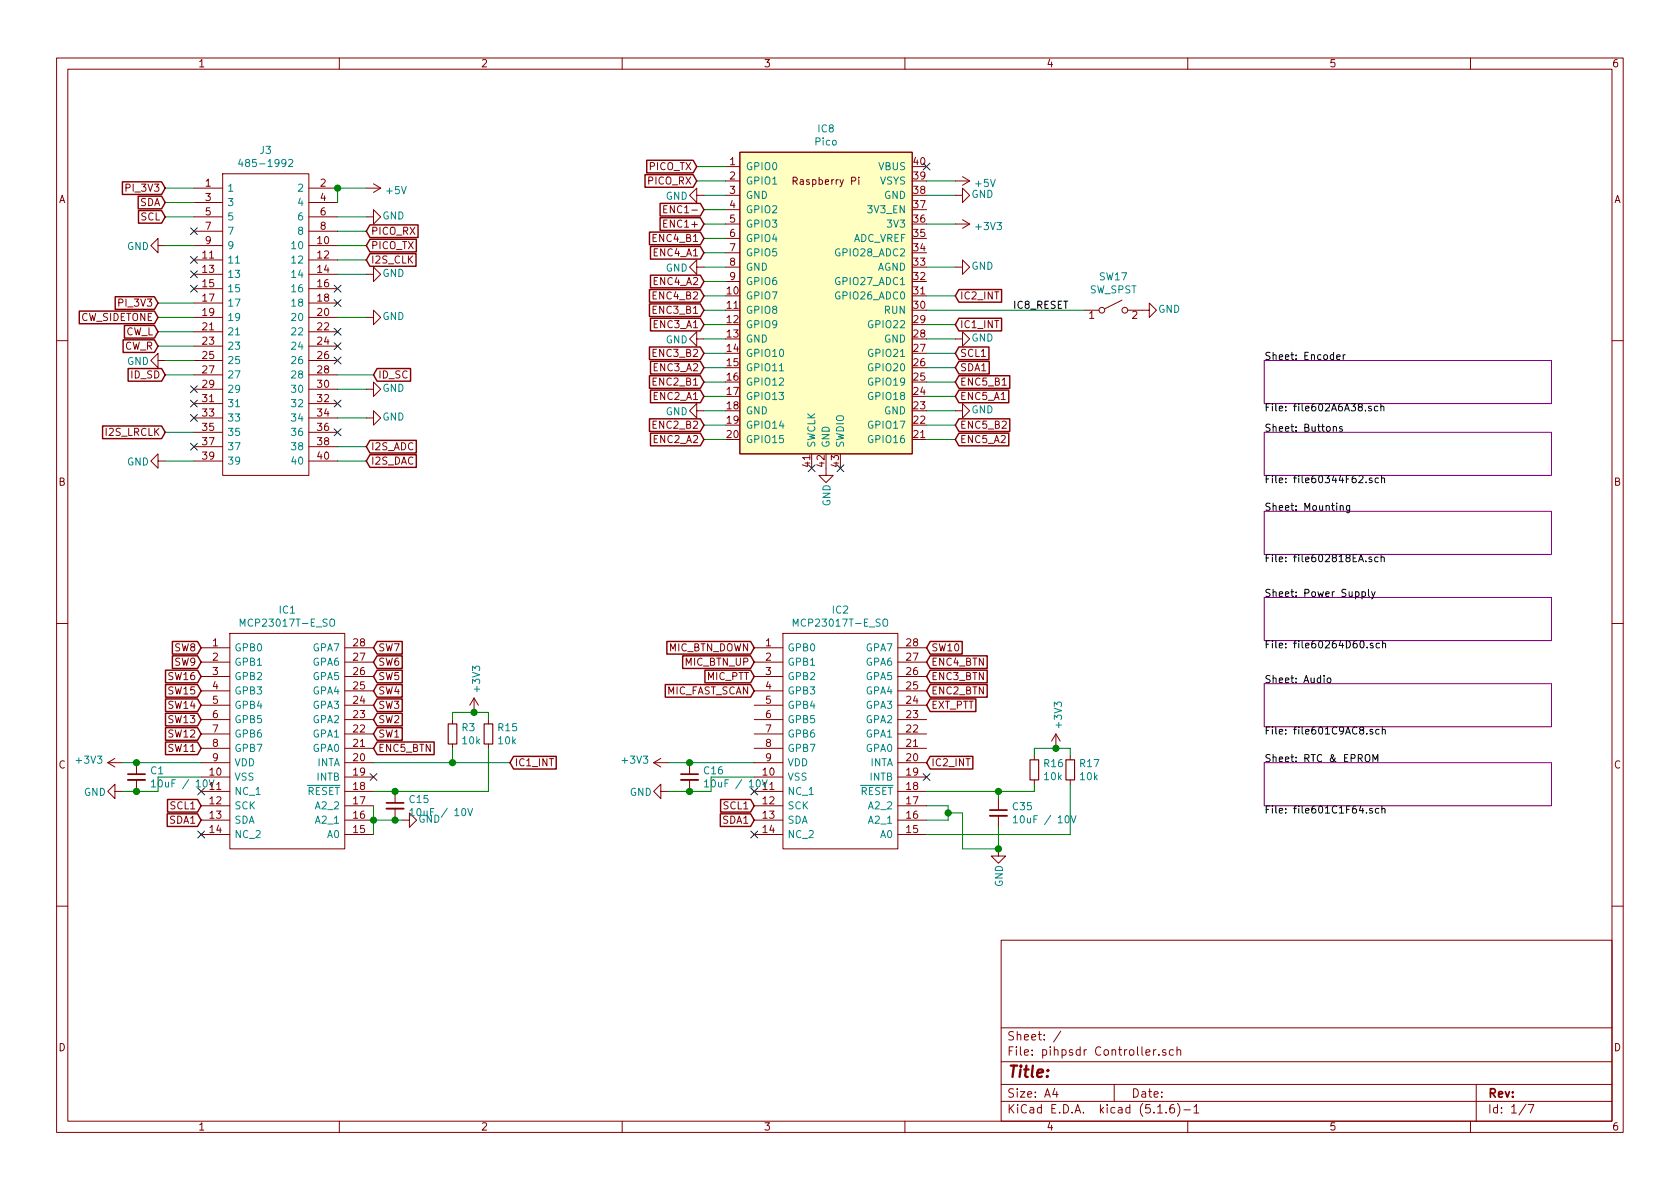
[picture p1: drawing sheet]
EESchema Schematic File Version 4
EELAYER 30 0
EELAYER END
$Descr A4 11693 8268
encoding utf-8
Sheet 1 7
Title ""
Date ""
Rev ""
Comp ""
Comment1 ""
Comment2 ""
Comment3 ""
Comment4 ""
$EndDescr
Text GLabel 1150 1500 0    50   Input ~ 0
SCL
Text GLabel 1150 1400 0    50   Input ~ 0
SDA
$Comp
L power:+5V #PWR0105
U 1 1
P 2550 1300
F 0 "#PWR0105" H 2550 1150 50  0001 C CNN
F 1 "+5V" V 2565 1428 50  0000 L CNN
F 2 "" H 2550 1300 50  0001 C CNN
F 3 "" H 2550 1300 50  0001 C CNN
	1    2550 1300
	0    1    1    0   
$EndComp
$Comp
L power:GND #PWR0106
U 1 1
P 1150 1700
F 0 "#PWR0106" H 1150 1450 50  0001 C CNN
F 1 "GND" V 1154 1590 50  0000 R CNN
F 2 "" H 1150 1700 50  0001 C CNN
F 3 "" H 1150 1700 50  0001 C CNN
	1    1150 1700
	0    1    1    0   
$EndComp
$Comp
L power:GND #PWR0107
U 1 1
P 1150 2500
F 0 "#PWR0107" H 1150 2250 50  0001 C CNN
F 1 "GND" V 1154 2390 50  0000 R CNN
F 2 "" H 1150 2500 50  0001 C CNN
F 3 "" H 1150 2500 50  0001 C CNN
	1    1150 2500
	0    1    1    0   
$EndComp
$Comp
L power:GND #PWR0108
U 1 1
P 1150 3200
F 0 "#PWR0108" H 1150 2950 50  0001 C CNN
F 1 "GND" V 1154 3090 50  0000 R CNN
F 2 "" H 1150 3200 50  0001 C CNN
F 3 "" H 1150 3200 50  0001 C CNN
	1    1150 3200
	0    1    1    0   
$EndComp
$Comp
L power:GND #PWR0109
U 1 1
P 2550 1500
F 0 "#PWR0109" H 2550 1250 50  0001 C CNN
F 1 "GND" V 2554 1390 50  0000 R CNN
F 2 "" H 2550 1500 50  0001 C CNN
F 3 "" H 2550 1500 50  0001 C CNN
	1    2550 1500
	0    -1   -1   0   
$EndComp
$Comp
L power:GND #PWR0110
U 1 1
P 2550 1900
F 0 "#PWR0110" H 2550 1650 50  0001 C CNN
F 1 "GND" V 2554 1790 50  0000 R CNN
F 2 "" H 2550 1900 50  0001 C CNN
F 3 "" H 2550 1900 50  0001 C CNN
	1    2550 1900
	0    -1   -1   0   
$EndComp
$Comp
L power:GND #PWR0111
U 1 1
P 2550 2200
F 0 "#PWR0111" H 2550 1950 50  0001 C CNN
F 1 "GND" V 2554 2090 50  0000 R CNN
F 2 "" H 2550 2200 50  0001 C CNN
F 3 "" H 2550 2200 50  0001 C CNN
	1    2550 2200
	0    -1   -1   0   
$EndComp
$Comp
L power:GND #PWR0112
U 1 1
P 2550 2700
F 0 "#PWR0112" H 2550 2450 50  0001 C CNN
F 1 "GND" V 2554 2590 50  0000 R CNN
F 2 "" H 2550 2700 50  0001 C CNN
F 3 "" H 2550 2700 50  0001 C CNN
	1    2550 2700
	0    -1   -1   0   
$EndComp
$Comp
L power:GND #PWR0113
U 1 1
P 2550 2900
F 0 "#PWR0113" H 2550 2650 50  0001 C CNN
F 1 "GND" V 2554 2790 50  0000 R CNN
F 2 "" H 2550 2900 50  0001 C CNN
F 3 "" H 2550 2900 50  0001 C CNN
	1    2550 2900
	0    -1   -1   0   
$EndComp
$Sheet
S 8800 5300 2000 300 
U 601C1F65
F0 "RTC & EPROM" 50
F1 "file601C1F64.sch" 50
$EndSheet
$Sheet
S 8800 4750 2000 300 
U 601C9AC9
F0 "Audio" 50
F1 "file601C9AC8.sch" 50
$EndSheet
Text GLabel 2550 1800 2    50   Input ~ 0
I2S_CLK
Text GLabel 2550 3100 2    50   Input ~ 0
I2S_ADC
Text GLabel 2550 3200 2    50   Input ~ 0
I2S_DAC
Text GLabel 1150 3000 0    50   Input ~ 0
I2S_LRCLK
$Sheet
S 8800 4150 2000 300 
U 60264D61
F0 "Power Supply" 50
F1 "file60264D60.sch" 50
$EndSheet
$Sheet
S 8800 3550 2000 300 
U 602818EB
F0 "Mounting" 50
F1 "file602818EA.sch" 50
$EndSheet
$Sheet
S 8800 3000 2000 300 
U 60344F63
F0 "Buttons" 50
F1 "file60344F62.sch" 50
$EndSheet
$Comp
L SamacSys_Parts:15-44-5840 J3
U 1 1
P 1350 1300
F 0 "J3" H 1850 1565 50  0000 C CNN
F 1 "485-1992" H 1850 1474 50  0000 C CNN
F 2 "15445840_PI" H 2200 1400 50  0001 L CNN
F 3 "" H 2200 1300 50  0001 L CNN
F 4 "Headers & Wire Housings RECP DUAL VERT 40P" H 2200 1200 50  0001 L CNN "Description"
F 5 "8.77" H 2200 1100 50  0001 L CNN "Height"
F 6 "485-1992" H 2200 1000 50  0001 L CNN "Mouser Part Number"
F 7 "https://www.mouser.de/ProductDetail/Adafruit/1992/?qs=GURawfaeGuBPldm8Estq5w%3D%3D" H 2200 900 50  0001 L CNN "Mouser Price/Stock"
F 8 "Adafruit" H 2200 800 50  0001 L CNN "Manufacturer_Name"
F 9 "1992" H 2200 700 50  0001 L CNN "Manufacturer_Part_Number"
	1    1350 1300
	1    0    0    -1  
$EndComp
Wire Wire Line
	1150 1300 1350 1300
Wire Wire Line
	1350 1400 1150 1400
Wire Wire Line
	1150 1500 1350 1500
Wire Wire Line
	1350 1700 1150 1700
Wire Wire Line
	1150 2500 1350 2500
Wire Wire Line
	1350 3000 1150 3000
Wire Wire Line
	1150 3200 1350 3200
Wire Wire Line
	2350 3200 2550 3200
Wire Wire Line
	2350 3100 2550 3100
Wire Wire Line
	2350 2900 2550 2900
Wire Wire Line
	2550 2700 2350 2700
Wire Wire Line
	2550 2200 2350 2200
Wire Wire Line
	2550 1900 2350 1900
Wire Wire Line
	2350 1800 2550 1800
Wire Wire Line
	2550 1700 2350 1700
Wire Wire Line
	2350 1500 2550 1500
Wire Wire Line
	2550 1300 2350 1300
Wire Wire Line
	2350 1400 2350 1300
Connection ~ 2350 1300
Text GLabel 4900 1550 0    50   Input ~ 0
ENC1+
Text GLabel 4900 1450 0    50   Input ~ 0
ENC1-
$Sheet
S 8800 2500 2000 300 
U 602A6A39
F0 "Encoder" 50
F1 "file602A6A38.sch" 50
$EndSheet
Wire Wire Line
	1100 2100 1350 2100
Text GLabel 6450 4800 2    50   Input ~ 0
ENC2_BTN
Text GLabel 1150 2600 0    50   Input ~ 0
ID_SD
Wire Wire Line
	1150 2600 1350 2600
Text GLabel 2600 2600 2    50   Input ~ 0
ID_SC
Wire Wire Line
	2600 2600 2350 2600
$Comp
L SamacSys_Parts:MCP23017T-E_SO IC2
U 1 1
P 5250 4500
F 0 "IC2" H 5850 4765 50  0000 C CNN
F 1 "MCP23017T-E_SO" H 5850 4674 50  0000 C CNN
F 2 "SOIC127P1030X265-28N" H 6300 4600 50  0001 L CNN
F 3 "http://ww1.microchip.com/downloads/en/DeviceDoc/20001952C.pdf" H 6300 4500 50  0001 L CNN
F 4 "Interface - I/O Expanders 16bit Input/Output Exp I2C interface" H 6300 4400 50  0001 L CNN "Description"
F 5 "2.65" H 6300 4300 50  0001 L CNN "Height"
F 6 "579-MCP23017T-E/SO" H 6300 4200 50  0001 L CNN "Mouser Part Number"
F 7 "https://www.mouser.co.uk/ProductDetail/Microchip-Technology/MCP23017T-E-SO/?qs=usxtMOJb1RylPfT%252BJtgE3Q%3D%3D" H 6300 4100 50  0001 L CNN "Mouser Price/Stock"
F 8 "Microchip" H 6300 4000 50  0001 L CNN "Manufacturer_Name"
F 9 "MCP23017T-E/SO" H 6300 3900 50  0001 L CNN "Manufacturer_Part_Number"
F 10 "" H 5250 4500 50  0001 C CNN "LCSC"
	1    5250 4500
	1    0    0    -1  
$EndComp
$Comp
L SamacSys_Parts:MCP23017T-E_SO IC1
U 1 1
P 1400 4500
F 0 "IC1" H 2000 4765 50  0000 C CNN
F 1 "MCP23017T-E_SO" H 2000 4674 50  0000 C CNN
F 2 "SOIC127P1030X265-28N" H 2450 4600 50  0001 L CNN
F 3 "http://ww1.microchip.com/downloads/en/DeviceDoc/20001952C.pdf" H 2450 4500 50  0001 L CNN
F 4 "Interface - I/O Expanders 16bit Input/Output Exp I2C interface" H 2450 4400 50  0001 L CNN "Description"
F 5 "2.65" H 2450 4300 50  0001 L CNN "Height"
F 6 "579-MCP23017T-E/SO" H 2450 4200 50  0001 L CNN "Mouser Part Number"
F 7 "https://www.mouser.co.uk/ProductDetail/Microchip-Technology/MCP23017T-E-SO/?qs=usxtMOJb1RylPfT%252BJtgE3Q%3D%3D" H 2450 4100 50  0001 L CNN "Mouser Price/Stock"
F 8 "Microchip" H 2450 4000 50  0001 L CNN "Manufacturer_Name"
F 9 "MCP23017T-E/SO" H 2450 3900 50  0001 L CNN "Manufacturer_Part_Number"
F 10 "" H 1400 4500 50  0001 C CNN "LCSC"
	1    1400 4500
	1    0    0    -1  
$EndComp
$Comp
L power:GND #PWR0116
U 1 1
P 850 5500
F 0 "#PWR0116" H 850 5250 50  0001 C CNN
F 1 "GND" V 854 5390 50  0000 R CNN
F 2 "" H 850 5500 50  0001 C CNN
F 3 "" H 850 5500 50  0001 C CNN
	1    850  5500
	0    1    1    0   
$EndComp
$Comp
L power:+3V3 #PWR0117
U 1 1
P 850 5300
F 0 "#PWR0117" H 850 5150 50  0001 C CNN
F 1 "+3V3" V 865 5428 50  0000 L CNN
F 2 "" H 850 5300 50  0001 C CNN
F 3 "" H 850 5300 50  0001 C CNN
	1    850  5300
	0    -1   -1   0   
$EndComp
Wire Wire Line
	2600 5600 2600 5700
Wire Wire Line
	2600 5800 2600 5700
Connection ~ 2600 5700
$Comp
L power:GND #PWR0118
U 1 1
P 2800 5700
F 0 "#PWR0118" H 2800 5450 50  0001 C CNN
F 1 "GND" V 2804 5590 50  0000 R CNN
F 2 "" H 2800 5700 50  0001 C CNN
F 3 "" H 2800 5700 50  0001 C CNN
	1    2800 5700
	0    -1   -1   0   
$EndComp
Wire Wire Line
	2800 5700 2750 5700
Text GLabel 3550 5300 2    50   Input ~ 0
IC1_INT
$Comp
L power:+3V3 #PWR0115
U 1 1
P 3300 4950
AR Path="/6084B7A7" Ref="#PWR0115"  Part="1" 
AR Path="/60344F63/6084B7A7" Ref="#PWR?"  Part="1" 
F 0 "#PWR0115" H 3300 4800 50  0001 C CNN
F 1 "+3V3" V 3315 5078 50  0000 L CNN
F 2 "" H 3300 4950 50  0001 C CNN
F 3 "" H 3300 4950 50  0001 C CNN
	1    3300 4950
	1    0    0    -1  
$EndComp
Text GLabel 1400 5600 0    50   Input ~ 0
SCL1
Text GLabel 1400 5700 0    50   Input ~ 0
SDA1
$Comp
L Device:R_Small R?
U 1 1
P 3150 5100
AR Path="/60344F63/6084B7B0" Ref="R?"  Part="1" 
AR Path="/6084B7B0" Ref="R3"  Part="1" 
F 0 "R3" H 3209 5146 50  0000 L CNN
F 1 "10k" H 3209 5055 50  0000 L CNN
F 2 "Resistor_SMD:R_0805_2012Metric_Pad1.15x1.40mm_HandSolder" H 3150 5100 50  0001 C CNN
F 3 "~" H 3150 5100 50  0001 C CNN
F 4 "71-CRCW080510K0FKEAC" H 3150 5100 50  0001 C CNN "Mouser Part Number"
F 5 "Vishay" H 3150 5100 50  0001 C CNN "Manufacturer_Name"
F 6 "CRCW080510K0FKEAC" H 3150 5100 50  0001 C CNN "Manufacturer_Part_Number"
F 7 "C17414" H 3150 5100 50  0001 C CNN "LCSC"
	1    3150 5100
	1    0    0    -1  
$EndComp
Text GLabel 5250 4800 0    50   Input ~ 0
MIC_FAST_SCAN
Text GLabel 5250 4600 0    50   Input ~ 0
MIC_BTN_UP
Text GLabel 5250 4500 0    50   Input ~ 0
MIC_BTN_DOWN
Text GLabel 5250 4700 0    50   Input ~ 0
MIC_PTT
Text GLabel 6450 5300 2    50   Input ~ 0
IC2_INT
Text GLabel 6450 4900 2    50   Input ~ 0
EXT_PTT
Wire Wire Line
	3150 5200 3150 5300
Connection ~ 3150 5300
Text GLabel 5250 5600 0    50   Input ~ 0
SCL1
Text GLabel 5250 5700 0    50   Input ~ 0
SDA1
NoConn ~ 5250 5800
NoConn ~ 5250 5500
NoConn ~ 1400 5500
NoConn ~ 1400 5800
Text GLabel 6450 4700 2    50   Input ~ 0
ENC3_BTN
Text GLabel 6450 4600 2    50   Input ~ 0
ENC4_BTN
Text GLabel 2600 5200 2    50   Input ~ 0
ENC5_BTN
NoConn ~ 6450 5400
$Comp
L Device:R_Small R?
U 1 1
P 7200 5350
AR Path="/60344F63/60908033" Ref="R?"  Part="1" 
AR Path="/60908033" Ref="R16"  Part="1" 
F 0 "R16" H 7259 5396 50  0000 L CNN
F 1 "10k" H 7259 5305 50  0000 L CNN
F 2 "Resistor_SMD:R_0805_2012Metric_Pad1.15x1.40mm_HandSolder" H 7200 5350 50  0001 C CNN
F 3 "~" H 7200 5350 50  0001 C CNN
F 4 "C17414" H 7200 5350 50  0001 C CNN "LCSC"
F 5 "Vishay" H 7200 5350 50  0001 C CNN "Manufacturer_Name"
F 6 "CRCW080510K0FKEAC" H 7200 5350 50  0001 C CNN "Manufacturer_Part_Number"
F 7 "71-CRCW080510K0FKEAC" H 7200 5350 50  0001 C CNN "Mouser Part Number"
	1    7200 5350
	1    0    0    -1  
$EndComp
$Comp
L power:+3V3 #PWR0139
U 1 1
P 7350 5200
AR Path="/60908B31" Ref="#PWR0139"  Part="1" 
AR Path="/60344F63/60908B31" Ref="#PWR?"  Part="1" 
F 0 "#PWR0139" H 7350 5050 50  0001 C CNN
F 1 "+3V3" V 7365 5328 50  0000 L CNN
F 2 "" H 7350 5200 50  0001 C CNN
F 3 "" H 7350 5200 50  0001 C CNN
	1    7350 5200
	1    0    0    -1  
$EndComp
$Comp
L power:GND #PWR0140
U 1 1
P 6950 5900
F 0 "#PWR0140" H 6950 5650 50  0001 C CNN
F 1 "GND" V 6954 5790 50  0000 R CNN
F 2 "" H 6950 5900 50  0001 C CNN
F 3 "" H 6950 5900 50  0001 C CNN
	1    6950 5900
	1    0    0    -1  
$EndComp
Wire Wire Line
	6450 5600 6600 5600
Wire Wire Line
	6600 5600 6600 5650
Wire Wire Line
	6450 5700 6600 5700
Wire Wire Line
	6600 5700 6600 5650
Connection ~ 6600 5650
Wire Wire Line
	3150 5300 3550 5300
$Comp
L Device:R_Small R?
U 1 1
P 3400 5100
AR Path="/60344F63/609141DA" Ref="R?"  Part="1" 
AR Path="/609141DA" Ref="R15"  Part="1" 
F 0 "R15" H 3459 5146 50  0000 L CNN
F 1 "10k" H 3459 5055 50  0000 L CNN
F 2 "Resistor_SMD:R_0805_2012Metric_Pad1.15x1.40mm_HandSolder" H 3400 5100 50  0001 C CNN
F 3 "~" H 3400 5100 50  0001 C CNN
F 4 "C17414" H 3400 5100 50  0001 C CNN "LCSC"
F 5 "Vishay" H 3400 5100 50  0001 C CNN "Manufacturer_Name"
F 6 "CRCW080510K0FKEAC" H 3400 5100 50  0001 C CNN "Manufacturer_Part_Number"
F 7 "71-CRCW080510K0FKEAC" H 3400 5100 50  0001 C CNN "Mouser Part Number"
	1    3400 5100
	1    0    0    -1  
$EndComp
Wire Wire Line
	3300 4950 3400 4950
Wire Wire Line
	3400 4950 3400 5000
Wire Wire Line
	3150 5000 3150 4950
Wire Wire Line
	3150 4950 3300 4950
Connection ~ 3300 4950
Wire Wire Line
	3400 5200 3400 5500
NoConn ~ 2600 5400
Wire Wire Line
	6450 5500 6950 5500
Wire Wire Line
	7200 5500 7200 5450
$Comp
L Device:R_Small R?
U 1 1
P 7450 5350
AR Path="/60344F63/60922F65" Ref="R?"  Part="1" 
AR Path="/60922F65" Ref="R17"  Part="1" 
F 0 "R17" H 7509 5396 50  0000 L CNN
F 1 "10k" H 7509 5305 50  0000 L CNN
F 2 "Resistor_SMD:R_0805_2012Metric_Pad1.15x1.40mm_HandSolder" H 7450 5350 50  0001 C CNN
F 3 "~" H 7450 5350 50  0001 C CNN
F 4 "C17414" H 7450 5350 50  0001 C CNN "LCSC"
F 5 "Vishay" H 7450 5350 50  0001 C CNN "Manufacturer_Name"
F 6 "CRCW080510K0FKEAC" H 7450 5350 50  0001 C CNN "Manufacturer_Part_Number"
F 7 "71-CRCW080510K0FKEAC" H 7450 5350 50  0001 C CNN "Mouser Part Number"
	1    7450 5350
	1    0    0    -1  
$EndComp
Wire Wire Line
	7200 5250 7200 5200
Wire Wire Line
	7200 5200 7350 5200
Wire Wire Line
	7350 5200 7450 5200
Wire Wire Line
	7450 5200 7450 5250
Connection ~ 7350 5200
Wire Wire Line
	7450 5450 7450 5800
$Comp
L Device:C_Small C?
U 1 1
P 950 5400
AR Path="/60264D61/6092F466" Ref="C?"  Part="1" 
AR Path="/6092F466" Ref="C1"  Part="1" 
F 0 "C1" H 1042 5446 50  0000 L CNN
F 1 "10uF / 10V" H 1042 5355 50  0000 L CNN
F 2 "Capacitor_SMD:C_0805_2012Metric_Pad1.15x1.40mm_HandSolder" H 950 5400 50  0001 C CNN
F 3 "~" H 950 5400 50  0001 C CNN
F 4 "C15850" H 950 5400 50  0001 C CNN "LCSC"
F 5 "Samsung Electro-Mechanics" H 950 5400 50  0001 C CNN "Manufacturer_Name"
F 6 "CL21A106MPFNNNE" H 950 5400 50  0001 C CNN "Manufacturer_Part_Number"
F 7 "187-CL21A106MPFNNNE" H 950 5400 50  0001 C CNN "Mouser Part Number"
	1    950  5400
	1    0    0    -1  
$EndComp
Connection ~ 950  5300
Wire Wire Line
	950  5300 1400 5300
Wire Wire Line
	1100 5400 1100 5500
Wire Wire Line
	1100 5500 950  5500
Wire Wire Line
	1100 5400 1400 5400
Connection ~ 950  5500
Wire Wire Line
	950  5500 850  5500
$Comp
L Device:C_Small C?
U 1 1
P 2750 5600
AR Path="/60264D61/6093E5FF" Ref="C?"  Part="1" 
AR Path="/6093E5FF" Ref="C15"  Part="1" 
F 0 "C15" H 2842 5646 50  0000 L CNN
F 1 "10uF / 10V" H 2842 5555 50  0000 L CNN
F 2 "Capacitor_SMD:C_0805_2012Metric_Pad1.15x1.40mm_HandSolder" H 2750 5600 50  0001 C CNN
F 3 "~" H 2750 5600 50  0001 C CNN
F 4 "C15850" H 2750 5600 50  0001 C CNN "LCSC"
F 5 "Samsung Electro-Mechanics" H 2750 5600 50  0001 C CNN "Manufacturer_Name"
F 6 "CL21A106MPFNNNE" H 2750 5600 50  0001 C CNN "Manufacturer_Part_Number"
F 7 "187-CL21A106MPFNNNE" H 2750 5600 50  0001 C CNN "Mouser Part Number"
	1    2750 5600
	1    0    0    -1  
$EndComp
Wire Wire Line
	2750 5500 2600 5500
Connection ~ 2750 5700
Wire Wire Line
	2750 5700 2600 5700
$Comp
L power:GND #PWR0131
U 1 1
P 4650 5500
F 0 "#PWR0131" H 4650 5250 50  0001 C CNN
F 1 "GND" V 4654 5390 50  0000 R CNN
F 2 "" H 4650 5500 50  0001 C CNN
F 3 "" H 4650 5500 50  0001 C CNN
	1    4650 5500
	0    1    1    0   
$EndComp
$Comp
L power:+3V3 #PWR0132
U 1 1
P 4650 5300
F 0 "#PWR0132" H 4650 5150 50  0001 C CNN
F 1 "+3V3" V 4665 5428 50  0000 L CNN
F 2 "" H 4650 5300 50  0001 C CNN
F 3 "" H 4650 5300 50  0001 C CNN
	1    4650 5300
	0    -1   -1   0   
$EndComp
$Comp
L Device:C_Small C?
U 1 1
P 4800 5400
AR Path="/60264D61/60943217" Ref="C?"  Part="1" 
AR Path="/60943217" Ref="C16"  Part="1" 
F 0 "C16" H 4892 5446 50  0000 L CNN
F 1 "10uF / 10V" H 4892 5355 50  0000 L CNN
F 2 "Capacitor_SMD:C_0805_2012Metric_Pad1.15x1.40mm_HandSolder" H 4800 5400 50  0001 C CNN
F 3 "~" H 4800 5400 50  0001 C CNN
F 4 "C15850" H 4800 5400 50  0001 C CNN "LCSC"
F 5 "Samsung Electro-Mechanics" H 4800 5400 50  0001 C CNN "Manufacturer_Name"
F 6 "CL21A106MPFNNNE" H 4800 5400 50  0001 C CNN "Manufacturer_Part_Number"
F 7 "187-CL21A106MPFNNNE" H 4800 5400 50  0001 C CNN "Mouser Part Number"
	1    4800 5400
	1    0    0    -1  
$EndComp
Wire Wire Line
	4650 5300 4800 5300
Connection ~ 4800 5300
Wire Wire Line
	4800 5300 5250 5300
Wire Wire Line
	4950 5400 4950 5500
Wire Wire Line
	4950 5500 4800 5500
Wire Wire Line
	4950 5400 5250 5400
Connection ~ 4800 5500
Wire Wire Line
	4800 5500 4650 5500
$Comp
L Device:C_Small C?
U 1 1
P 6950 5650
AR Path="/60264D61/609463D6" Ref="C?"  Part="1" 
AR Path="/609463D6" Ref="C35"  Part="1" 
F 0 "C35" H 7042 5696 50  0000 L CNN
F 1 "10uF / 10V" H 7042 5605 50  0000 L CNN
F 2 "Capacitor_SMD:C_0805_2012Metric_Pad1.15x1.40mm_HandSolder" H 6950 5650 50  0001 C CNN
F 3 "~" H 6950 5650 50  0001 C CNN
F 4 "C15850" H 6950 5650 50  0001 C CNN "LCSC"
F 5 "Samsung Electro-Mechanics" H 6950 5650 50  0001 C CNN "Manufacturer_Name"
F 6 "CL21A106MPFNNNE" H 6950 5650 50  0001 C CNN "Manufacturer_Part_Number"
F 7 "187-CL21A106MPFNNNE" H 6950 5650 50  0001 C CNN "Mouser Part Number"
	1    6950 5650
	1    0    0    -1  
$EndComp
Connection ~ 6950 5500
Wire Wire Line
	6950 5500 7200 5500
Wire Wire Line
	850  5300 950  5300
Wire Wire Line
	2750 5500 3400 5500
Connection ~ 2750 5500
Wire Wire Line
	2600 5300 3150 5300
Text GLabel 2600 5100 2    50   Input ~ 0
SW1
Text GLabel 2600 5000 2    50   Input ~ 0
SW2
Text GLabel 2600 4900 2    50   Input ~ 0
SW3
Text GLabel 2600 4800 2    50   Input ~ 0
SW4
Text GLabel 2600 4700 2    50   Input ~ 0
SW5
Text GLabel 2600 4600 2    50   Input ~ 0
SW6
Text GLabel 2600 4500 2    50   Input ~ 0
SW7
Text GLabel 1400 4700 0    50   Input ~ 0
SW16
Text GLabel 1400 4800 0    50   Input ~ 0
SW15
Text GLabel 1400 4900 0    50   Input ~ 0
SW14
Text GLabel 1400 5000 0    50   Input ~ 0
SW13
Text GLabel 1400 5100 0    50   Input ~ 0
SW12
Text GLabel 1400 5200 0    50   Input ~ 0
SW11
Text GLabel 6450 4500 2    50   Input ~ 0
SW10
Text GLabel 1400 4500 0    50   Input ~ 0
SW8
Text GLabel 1400 4600 0    50   Input ~ 0
SW9
NoConn ~ 5650 3250
NoConn ~ 5850 3250
NoConn ~ 6450 1150
$Comp
L power:+3V3 #PWR0104
U 1 1
P 6650 1550
F 0 "#PWR0104" H 6650 1400 50  0001 C CNN
F 1 "+3V3" V 6665 1678 50  0000 L CNN
F 2 "" H 6650 1550 50  0001 C CNN
F 3 "" H 6650 1550 50  0001 C CNN
	1    6650 1550
	0    1    1    0   
$EndComp
$Comp
L power:GND #PWR0157
U 1 1
P 6650 1350
F 0 "#PWR0157" H 6650 1100 50  0001 C CNN
F 1 "GND" V 6654 1240 50  0000 R CNN
F 2 "" H 6650 1350 50  0001 C CNN
F 3 "" H 6650 1350 50  0001 C CNN
	1    6650 1350
	0    -1   -1   0   
$EndComp
$Comp
L power:GND #PWR0177
U 1 1
P 6650 1850
F 0 "#PWR0177" H 6650 1600 50  0001 C CNN
F 1 "GND" V 6654 1740 50  0000 R CNN
F 2 "" H 6650 1850 50  0001 C CNN
F 3 "" H 6650 1850 50  0001 C CNN
	1    6650 1850
	0    -1   -1   0   
$EndComp
$Comp
L power:GND #PWR0179
U 1 1
P 6650 2350
F 0 "#PWR0179" H 6650 2100 50  0001 C CNN
F 1 "GND" V 6654 2240 50  0000 R CNN
F 2 "" H 6650 2350 50  0001 C CNN
F 3 "" H 6650 2350 50  0001 C CNN
	1    6650 2350
	0    -1   -1   0   
$EndComp
$Comp
L power:GND #PWR0180
U 1 1
P 6650 2850
F 0 "#PWR0180" H 6650 2600 50  0001 C CNN
F 1 "GND" V 6654 2740 50  0000 R CNN
F 2 "" H 6650 2850 50  0001 C CNN
F 3 "" H 6650 2850 50  0001 C CNN
	1    6650 2850
	0    -1   -1   0   
$EndComp
$Comp
L power:GND #PWR0181
U 1 1
P 5750 3250
F 0 "#PWR0181" H 5750 3000 50  0001 C CNN
F 1 "GND" V 5754 3140 50  0000 R CNN
F 2 "" H 5750 3250 50  0001 C CNN
F 3 "" H 5750 3250 50  0001 C CNN
	1    5750 3250
	1    0    0    -1  
$EndComp
$Comp
L power:GND #PWR0182
U 1 1
P 4900 2850
F 0 "#PWR0182" H 4900 2600 50  0001 C CNN
F 1 "GND" V 4904 2740 50  0000 R CNN
F 2 "" H 4900 2850 50  0001 C CNN
F 3 "" H 4900 2850 50  0001 C CNN
	1    4900 2850
	0    1    1    0   
$EndComp
$Comp
L power:GND #PWR0183
U 1 1
P 4900 2350
F 0 "#PWR0183" H 4900 2100 50  0001 C CNN
F 1 "GND" V 4904 2240 50  0000 R CNN
F 2 "" H 4900 2350 50  0001 C CNN
F 3 "" H 4900 2350 50  0001 C CNN
	1    4900 2350
	0    1    1    0   
$EndComp
$Comp
L power:GND #PWR0184
U 1 1
P 4900 1850
F 0 "#PWR0184" H 4900 1600 50  0001 C CNN
F 1 "GND" V 4904 1740 50  0000 R CNN
F 2 "" H 4900 1850 50  0001 C CNN
F 3 "" H 4900 1850 50  0001 C CNN
	1    4900 1850
	0    1    1    0   
$EndComp
$Comp
L power:GND #PWR0185
U 1 1
P 4900 1350
F 0 "#PWR0185" H 4900 1100 50  0001 C CNN
F 1 "GND" V 4904 1240 50  0000 R CNN
F 2 "" H 4900 1350 50  0001 C CNN
F 3 "" H 4900 1350 50  0001 C CNN
	1    4900 1350
	0    1    1    0   
$EndComp
Text GLabel 6650 2450 2    50   Input ~ 0
SCL1
Text GLabel 6650 2550 2    50   Input ~ 0
SDA1
$Comp
L power:+5V #PWR0188
U 1 1
P 6650 1250
F 0 "#PWR0188" H 6650 1100 50  0001 C CNN
F 1 "+5V" V 6665 1378 50  0000 L CNN
F 2 "" H 6650 1250 50  0001 C CNN
F 3 "" H 6650 1250 50  0001 C CNN
	1    6650 1250
	0    1    1    0   
$EndComp
Text GLabel 1150 1300 0    50   Input ~ 0
PI_3V3
Text GLabel 4850 1150 0    50   Input ~ 0
PICO_TX
Text GLabel 4850 1250 0    50   Input ~ 0
PICO_RX
Text GLabel 2550 1700 2    50   Input ~ 0
PICO_TX
Text GLabel 2550 1600 2    50   Input ~ 0
PICO_RX
Wire Wire Line
	2350 1600 2550 1600
Text GLabel 6650 2650 2    50   Input ~ 0
ENC5_B1
Wire Wire Line
	6650 1250 6450 1250
Wire Wire Line
	6450 1350 6650 1350
Wire Wire Line
	6650 1550 6450 1550
Wire Wire Line
	6650 1850 6450 1850
Wire Wire Line
	6650 2350 6450 2350
Wire Wire Line
	6650 2850 6450 2850
Wire Wire Line
	6650 3050 6450 3050
Text GLabel 6650 2750 2    50   Input ~ 0
ENC5_A1
Wire Wire Line
	6450 2950 6650 2950
Wire Wire Line
	6450 2650 6650 2650
Wire Wire Line
	6650 2750 6450 2750
Wire Wire Line
	4900 2850 5050 2850
Wire Wire Line
	4900 2350 5050 2350
Wire Wire Line
	4900 1850 5050 1850
Wire Wire Line
	4900 1350 5050 1350
Wire Wire Line
	4850 1250 5050 1250
Wire Wire Line
	4850 1150 5050 1150
Text GLabel 4900 2950 0    50   Input ~ 0
ENC2_B2
Text GLabel 4900 3050 0    50   Input ~ 0
ENC2_A2
$Comp
L MCU_RaspberryPi_and_Boards:Pico IC8
U 1 1
P 5750 2100
F 0 "IC8" H 5750 3315 50  0000 C CNN
F 1 "Pico" H 5750 3224 50  0000 C CNN
F 2 "MCU_RaspberryPi_and_Boards:RPi_Pico_SMD_TH" V 5750 2100 50  0001 C CNN
F 3 "" H 5750 2100 50  0001 C CNN
F 4 "474-DEV-17829" H 5750 2100 50  0001 C CNN "Mouser Part Number"
F 5 "Raspberry Pi Foundation" H 5750 2100 50  0001 C CNN "Manufacturer_Name"
F 6 "DEV-17829" H 5750 2100 50  0001 C CNN "Manufacturer_Part_Number"
	1    5750 2100
	1    0    0    -1  
$EndComp
Text GLabel 6650 2950 2    50   Input ~ 0
ENC5_B2
Text GLabel 6650 3050 2    50   Input ~ 0
ENC5_A2
Text GLabel 4900 2650 0    50   Input ~ 0
ENC2_B1
Text GLabel 4900 2750 0    50   Input ~ 0
ENC2_A1
Wire Wire Line
	4900 3050 5050 3050
Wire Wire Line
	5050 2950 4900 2950
Wire Wire Line
	4900 2750 5050 2750
Wire Wire Line
	4900 2650 5050 2650
Text GLabel 4900 2450 0    50   Input ~ 0
ENC3_B2
Text GLabel 4900 2550 0    50   Input ~ 0
ENC3_A2
Wire Wire Line
	4900 2550 5050 2550
Wire Wire Line
	5050 2450 4900 2450
Text GLabel 4900 2150 0    50   Input ~ 0
ENC3_B1
Text GLabel 4900 2250 0    50   Input ~ 0
ENC3_A1
Wire Wire Line
	4900 2250 5050 2250
Wire Wire Line
	4900 2150 5050 2150
Text GLabel 4900 2050 0    50   Input ~ 0
ENC4_B2
Text GLabel 4900 1950 0    50   Input ~ 0
ENC4_A2
Wire Wire Line
	4900 2050 5050 2050
Wire Wire Line
	5050 1950 4900 1950
Text GLabel 4900 1650 0    50   Input ~ 0
ENC4_B1
Text GLabel 4900 1750 0    50   Input ~ 0
ENC4_A1
Wire Wire Line
	4900 1750 5050 1750
Wire Wire Line
	4900 1650 5050 1650
Wire Wire Line
	6450 2450 6650 2450
Wire Wire Line
	6650 2550 6450 2550
Text GLabel 6650 2250 2    50   Input ~ 0
IC1_INT
Wire Wire Line
	6650 2250 6450 2250
Wire Wire Line
	4900 1450 5050 1450
Wire Wire Line
	5050 1550 4900 1550
Text GLabel 1100 2100 0    50   Input ~ 0
PI_3V3
Text GLabel 6650 2050 2    50   Input ~ 0
IC2_INT
Wire Wire Line
	6650 2050 6450 2050
Text GLabel 1100 2200 0    50   Input ~ 0
CW_SIDETONE
Text GLabel 1100 2300 0    50   Input ~ 0
CW_L
Text GLabel 1100 2400 0    50   Input ~ 0
CW_R
Wire Wire Line
	1100 2200 1350 2200
Wire Wire Line
	1350 2300 1100 2300
Wire Wire Line
	1100 2400 1350 2400
NoConn ~ 1350 1600
NoConn ~ 1350 1800
NoConn ~ 1350 1900
NoConn ~ 1350 2000
NoConn ~ 1350 2700
NoConn ~ 1350 2800
NoConn ~ 1350 2900
NoConn ~ 1350 3100
NoConn ~ 2350 3000
NoConn ~ 2350 2800
NoConn ~ 2350 2500
NoConn ~ 2350 2400
NoConn ~ 2350 2300
NoConn ~ 2350 2100
NoConn ~ 2350 2000
Wire Wire Line
	6450 5800 7450 5800
Wire Wire Line
	6950 5550 6950 5500
Wire Wire Line
	6950 5900 6700 5900
Wire Wire Line
	6700 5900 6700 5650
Wire Wire Line
	6700 5650 6600 5650
Wire Wire Line
	6950 5750 6950 5900
Connection ~ 6950 5900
$Comp
L Switch:SW_SPST SW17
U 1 1
P 7750 2150
F 0 "SW17" H 7750 2385 50  0000 C CNN
F 1 "SW_SPST" H 7750 2294 50  0000 C CNN
F 2 "SamacSys_Parts:TL3301SPF260QG" H 7750 2150 50  0001 C CNN
F 3 "~" H 7750 2150 50  0001 C CNN
F 4 "E-Switch" H 7750 2150 50  0001 C CNN "Manufacturer_Name"
F 5 "TL3301AF160QG" H 7750 2150 50  0001 C CNN "Manufacturer_Part_Number"
F 6 "C273519" H 7750 2150 50  0001 C CNN "LCSC"
	1    7750 2150
	1    0    0    -1  
$EndComp
$Comp
L power:GND #PWR0126
U 1 1
P 7950 2150
F 0 "#PWR0126" H 7950 1900 50  0001 C CNN
F 1 "GND" V 7954 2040 50  0000 R CNN
F 2 "" H 7950 2150 50  0001 C CNN
F 3 "" H 7950 2150 50  0001 C CNN
	1    7950 2150
	0    -1   -1   0   
$EndComp
Wire Wire Line
	6450 2150 7550 2150
Text Label 7050 2150 0    50   ~ 0
IC8_RESET
$EndSCHEMATC
